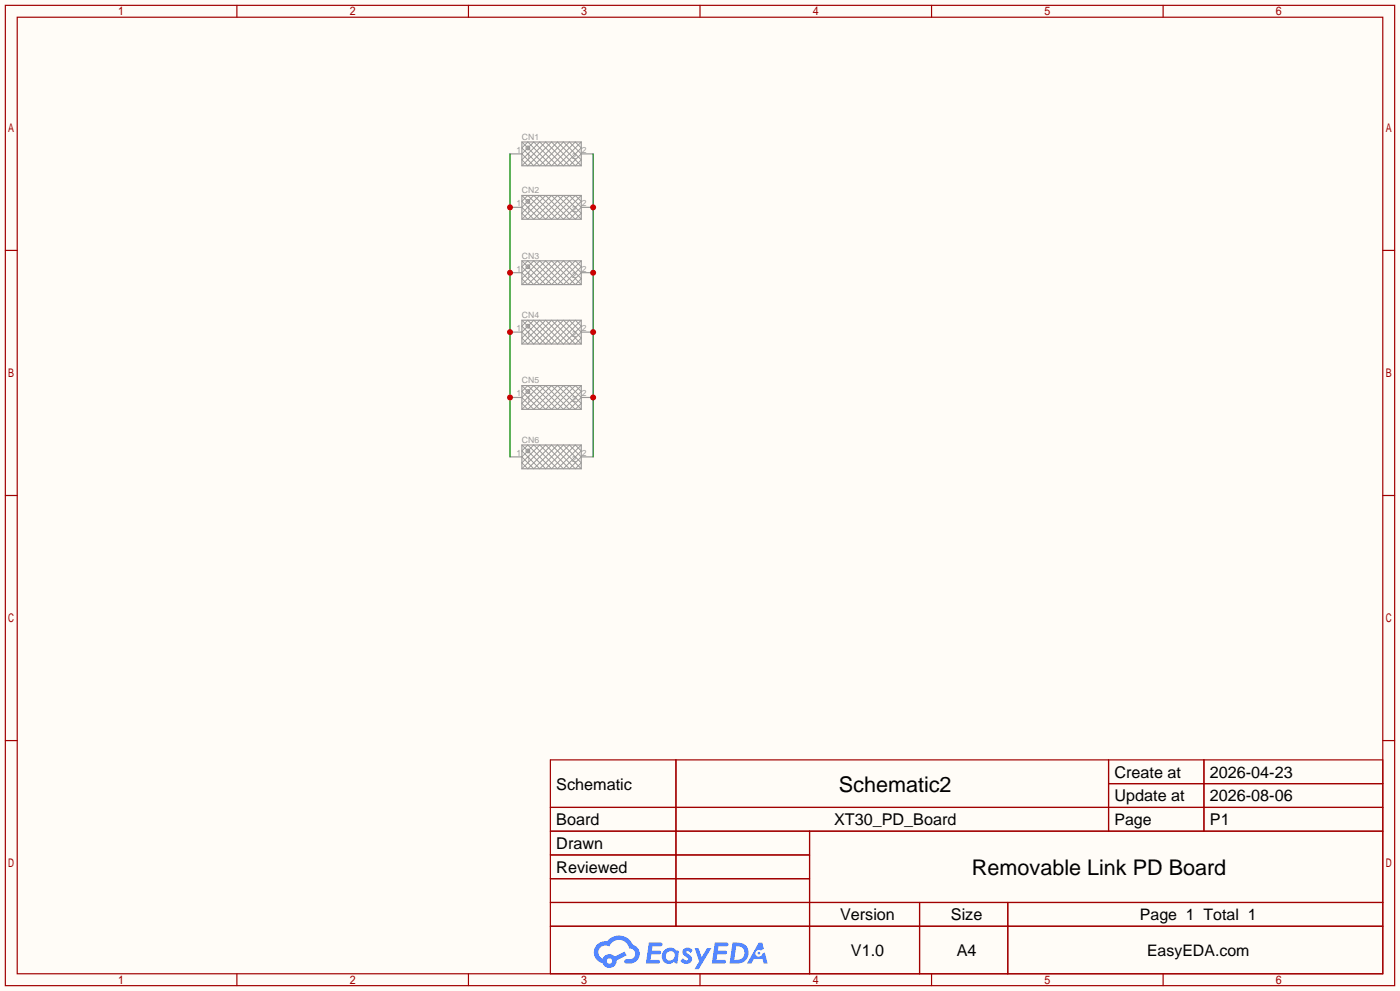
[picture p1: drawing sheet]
<svg xmlns="http://www.w3.org/2000/svg" width="299mm" height="212mm" viewBox="0 0 299 212" stroke-linecap="round" stroke-linejoin="round" font-family="sans-serif">
<path d="M0 0h299.5v211.8h-299.5z" fill="#fffcf7"/>
<g fill="none" stroke="#a10000" stroke-width=".25">
<path d="M1.1 1.1h297.2v209.6h-297.2zM3.7 3.7h292.1v204.5h-292.1zM50.7 1.1v2.6M100.2 1.1v2.6M149.7 1.1v2.6M199.3 1.1v2.6M248.8 1.1v2.6M1.1 53.5h2.6M295.8 53.5h2.5M1.1 105.9h2.6M295.8 105.9h2.5M1.1 158.3h2.6"/>
<path d="M295.8 158.3h2.5M117.7 162.4h178.1v45.8h-178.1zM117.7 172.6h178.1M117.7 177.7h178.1M144.6 162.4v35.6M173.2 177.7v30.5M237.1 162.4v15.3M237.1 167.5h58.7M257.5 162.4v15.3M117.7 182.8h55.5M117.7 192.9h178.1M117.7 187.8h55.5"/>
<path d="M117.7 198h178.1M196.7 192.9v15.3M215.6 192.9v15.3M50.7 208.2v2.5M100.2 208.2v2.5M149.7 208.2v2.5M199.3 208.2v2.5M248.8 208.2v2.5"/>
</g>
<g fill="#5487ff">
<path d="M146.3 202.8a1.3 1.3 0 0 1 1.8 .3l-.4 .6a.54 .54 0 0 0-.9-.2l.1 .2a1.28 1.28 0 0 1 .8 2 1.53 1.53 0 0 1-2.2-.3l.6-.6 .7 .5a.31 .31 0 0 0 .4-.3 .31 .31 0 0 0-.3-.3 1.12 1.12 0 0 1-.6-1.9z"/>
<path d="M148.6 202.7h.8l.7 1.9 1.2-1.9h.9l-2.7 4.5h-.9l.9-1.7z"/>
<path d="M138.8 201.5h1.6a1.31 1.31 0 0 1 1.3 .2 .4 .4 0 0 1-.4 .6h-1.7l-.2 .9h1.7a.4 .4 0 0 1 .3 .4 .4 .4 0 0 1-.4 .4h-1.7l-.1 1.2h1.3a.46 .46 0 0 1 .5 .1 .46 .46 0 0 1 .1 .5l-.3 .2h-2.6z"/>
<path d="M152.9 201.5h1.6a1.32 1.32 0 0 1 1.3 .2 .39 .39 0 0 1-.4 .6h-1.7l-.2 .9h1.7a.4 .4 0 0 1 .3 .4 .4 .4 0 0 1-.4 .4h-1.7l-.1 1.2h1.3a.46 .46 0 0 1 .5 .1 .46 .46 0 0 1 .1 .5l-.3 .2h-2.6z"/>
<path d="M162.3 201.5h.7l.4 1.3-.7 .4a.75 .75 0 0 0-1.1 .3 .75 .75 0 0 0 .5 1 .75 .75 0 0 0 1-.6l.5-.3 .6 2.4h-.8l-.3-1h-1.8l-.6 1h-.9z"/>
<path d="M156.7 201.5l-.6 4.5h1.4a2.27 2.27 0 0 0 2.6-2.3 2.27 2.27 0 0 0-2.7-2.2zM157.5 202.3a1.5 1.5 0 0 1 1.8 1.5 1.5 1.5 0 0 1-2 1.4h-.2z"/>
<path d="M142.1 203.1a1.6 1.6 0 0 0-.3 2.3 1.6 1.6 0 0 0 2.3 .2l.8 .4 .3-2.5-.2-.3h-.4a1.58 1.58 0 0 0-2.5-.1zM142.7 203.6a.98 .98 0 0 1 1.6 .5 .98 .98 0 0 1-1 1.2 .94 .94 0 0 1-.9-.6 .94 .94 0 0 1 .3-1.1z"/>
<path d="M127.8 201.9a2.37 2.37 0 0 0 1.1 4 1.54 1.54 0 0 0 1.8 1 1.54 1.54 0 0 0 1.2-1.6l2.2-1.1-.5-.8-2.1 1.1a1.57 1.57 0 0 0-2.6 .4 1.5 1.5 0 0 1-.7-2.1 1.5 1.5 0 0 1 2.1-.5 2.23 2.23 0 0 1 2.3-1.4 2.23 2.23 0 0 1 2 1.8 1.16 1.16 0 0 1 1.3 1.1 1.16 1.16 0 0 1-1.1 1.3h-.7a.47 .47 0 0 0-.6 .3 .47 .47 0 0 0 .5 .6 2.17 2.17 0 0 0 2.5-1 2.17 2.17 0 0 0-.4-2.7l-.8-.4a3.2 3.2 0 0 0-5.4-.7l-1.1 .1zM129.8 205.4a.58 .58 0 0 1 1.1 0 .58 .58 0 0 1-1.1 0z"/>
<circle cx="162.3" cy="203.8" r=".28"/>
</g>
<g fill="none" stroke="#999" stroke-width=".21">
<path d="M111.6 30.4l5.1 5 5.1-5 2.5 2.5-2.5 2.5-5.1-5-5.1 5M112.9 30.4l-1.3 1.2 3.8 3.8 5.1-5 3.8 3.8-1.2 1.2-5.1-5-5.1 5-1.3-1.2 3.8-3.8 5.1 5 3.8-3.8-1.2-1.2-5.1 5zM113.1 31.3l.1 .2M113.2 31.8l-.1 .2M124.3 30.4l-5 5-5.1-5-2.6 2.5 2.6 2.5 5.1-5 5 5M111.6 41.8l5.1 5.1 5.1-5.1 2.5 2.5-2.5 2.6-5.1-5.1-5.1 5.1M111.6 55.8l5.1 5 5.1-5 2.5 2.5-2.5 2.5-5.1-5-5.1 5M112.9 41.8l5.1 5.1 5.1-5.1 1.2 1.3-3.8 3.8-5.1-5.1-3.8 3.8 1.3 1.3 5.1-5.1 5.1 5.1 1.2-1.3-3.8-3.8-5.1 5.1-3.8-3.8zM112.9 55.8l5.1 5 5.1-5 1.2 1.2-3.8 3.8-5.1-5-3.8 3.8 1.3 1.2 5.1-5 5.1 5 1.2-1.2-3.8-3.8-5.1 5-3.8-3.8zM113.1 42.7l.1 .2M113.1 56.7l.1 .2M113.2 43.2l-.1 .2"/>
<path d="M113.2 57.2l-.1 .2M124.3 41.8l-5 5.1-5.1-5.1-2.6 2.5 2.6 2.6 5.1-5.1 5 5.1M124.3 55.8l-5 5-5.1-5-2.6 2.5 2.6 2.5 5.1-5 5 5M111.6 68.5l5.1 5 5.1-5 2.5 2.5-2.5 2.5-5.1-5-5.1 5M112.9 68.5l-1.3 1.2 3.8 3.8 5.1-5 3.8 3.8-1.2 1.2-5.1-5-5.1 5-1.3-1.2 3.8-3.8 5.1 5 3.8-3.8-1.2-1.2-5.1 5zM113.1 69.4l.1 .2M113.2 69.9l-.1 .2M124.3 68.5l-5 5-5.1-5-2.6 2.5 2.6 2.5 5.1-5 5 5M111.6 82.4l5.1 5.1 5.1-5.1 2.5 2.6-2.5 2.5-5.1-5.1-5.1 5.1M111.6 95.1l5.1 5.1 5.1-5.1 2.5 2.6-2.5 2.5-5.1-5.1-5.1 5.1M112.9 82.4l5.1 5.1 5.1-5.1 1.2 1.3-3.8 3.8-5.1-5.1-3.8 3.8 1.3 1.3 5.1-5.1 5.1 5.1 1.2-1.3-3.8-3.8-5.1 5.1-3.8-3.8zM112.9 95.1l-1.3 1.3 3.8 3.8 5.1-5.1 3.8 3.8-1.2 1.3-5.1-5.1-5.1 5.1-1.3-1.3 3.8-3.8 5.1 5.1 3.8-3.8-1.2-1.3-5.1 5.1z"/>
<path d="M113.1 83.3l.1 .2M113.1 96l.1 .2M113.2 83.9l-.1 .1M113.2 96.6l-.1 .1M124.3 82.4l-5 5.1-5.1-5.1-2.6 2.6 2.6 2.5 5.1-5.1 5 5.1M124.3 95.1l-5 5.1-5.1-5.1-2.6 2.6 2.6 2.5 5.1-5.1 5 5.1"/>
</g>
<g fill="none" stroke="#999" stroke-width=".25">
<path d="M109.1 32.9h2.5M111.6 30.4h12.7v5h-12.7zM124.3 32.9h2.6M109.1 44.3h2.5M109.1 58.3h2.5M111.6 41.8h12.7v5.1h-12.7zM111.6 55.8h12.7v5h-12.7zM124.3 44.3h2.6M124.3 58.3h2.6M109.1 71h2.5M111.6 68.5h12.7v5h-12.7zM124.3 71h2.6"/>
<path d="M109.1 85h2.5M109.1 97.7h2.5M111.6 82.4h12.7v5.1h-12.7zM111.6 95.1h12.7v5.1h-12.7zM124.3 85h2.6M124.3 97.7h2.6"/>
<circle cx="112.9" cy="31.6" r=".38"/>
<circle cx="112.9" cy="57" r=".38"/>
<circle cx="112.9" cy="43.1" r=".38"/>
<circle cx="112.9" cy="69.7" r=".38"/>
<circle cx="112.9" cy="83.7" r=".38"/>
<circle cx="112.9" cy="96.4" r=".38"/>
</g>
<path d="M109.1 32.9v64.8" fill="none" stroke="#008700" stroke-width=".25"/>
<g fill="#c00">
<circle cx="109.1" cy="58.3" r=".63"/>
<circle cx="109.1" cy="44.3" r=".63"/>
<circle cx="109.1" cy="71" r=".63"/>
<circle cx="109.1" cy="85" r=".63"/>
</g>
<path d="M126.9 32.9v64.8" fill="none" stroke="#008700" stroke-width=".25"/>
<g fill="#c00">
<circle cx="126.9" cy="85" r=".63"/>
<circle cx="126.9" cy="71" r=".63"/>
<circle cx="126.9" cy="58.3" r=".63"/>
<circle cx="126.9" cy="44.3" r=".63"/>
</g>
<g font-size="4.6">
<text x="179.4" y="169.4">Schematic2</text>
<text x="207.9" y="187.1">Removable Link PD Board</text>
</g>
<g font-size="3.5">
<text x="238.4" y="166.2">Create at</text>
<text x="258.8" y="166.2">2026-04-23</text>
<text x="119" y="168.8">Schematic</text>
<text x="238.4" y="171.3">Update at</text>
<text x="258.8" y="171.3">2026-08-06</text>
<text x="119" y="176.4">Board</text>
<text x="178.4" y="176.4">XT30_PD_Board</text>
<text x="258.8" y="176.4">P1</text>
<text x="119" y="181.5">Drawn</text>
<text x="119" y="186.6">Reviewed</text>
<text x="179.7" y="196.7">Version</text>
<text x="203.4" y="196.7">Size</text>
<text x="182" y="204.3">V1.0</text>
<text x="204.7" y="204.3">A4</text>
</g>
<g font-size="3.4">
<text x="238.4" y="176.3">Page</text>
<text x="243.9" y="196.6">Page 1 Total 1</text>
<text x="245.4" y="204.3">EasyEDA.com</text>
</g>
<g font-size="1.8" fill="#999">
<text x="111.6" y="29.9">CN1</text>
<text x="110.5" y="32.7">1</text>
<text x="112.6" y="33.9">1</text>
<text x="122.4" y="33.9">2</text>
<text x="124.5" y="32.7">2</text>
<text x="111.6" y="41.3">CN2</text>
<text x="110.5" y="44.1">1</text>
<text x="112.6" y="45.4">1</text>
<text x="122.4" y="45.4">2</text>
<text x="124.5" y="44.1">2</text>
<text x="110.5" y="58.1">1</text>
<text x="111.6" y="55.3">CN3</text>
<text x="112.6" y="59.3">1</text>
<text x="122.4" y="59.3">2</text>
<text x="124.5" y="58.1">2</text>
<text x="110.5" y="70.8">1</text>
<text x="111.6" y="68">CN4</text>
<text x="124.5" y="70.8">2</text>
<text x="112.6" y="72">1</text>
<text x="122.4" y="72">2</text>
<text x="111.6" y="82">CN5</text>
<text x="110.5" y="84.7">1</text>
<text x="112.6" y="86">1</text>
<text x="122.4" y="86">2</text>
<text x="124.5" y="84.7">2</text>
<text x="111.6" y="94.7">CN6</text>
<text x="110.5" y="97.4">1</text>
<text x="112.6" y="98.7">1</text>
<text x="122.4" y="98.7">2</text>
<text x="124.5" y="97.4">2</text>
</g>
</svg>
